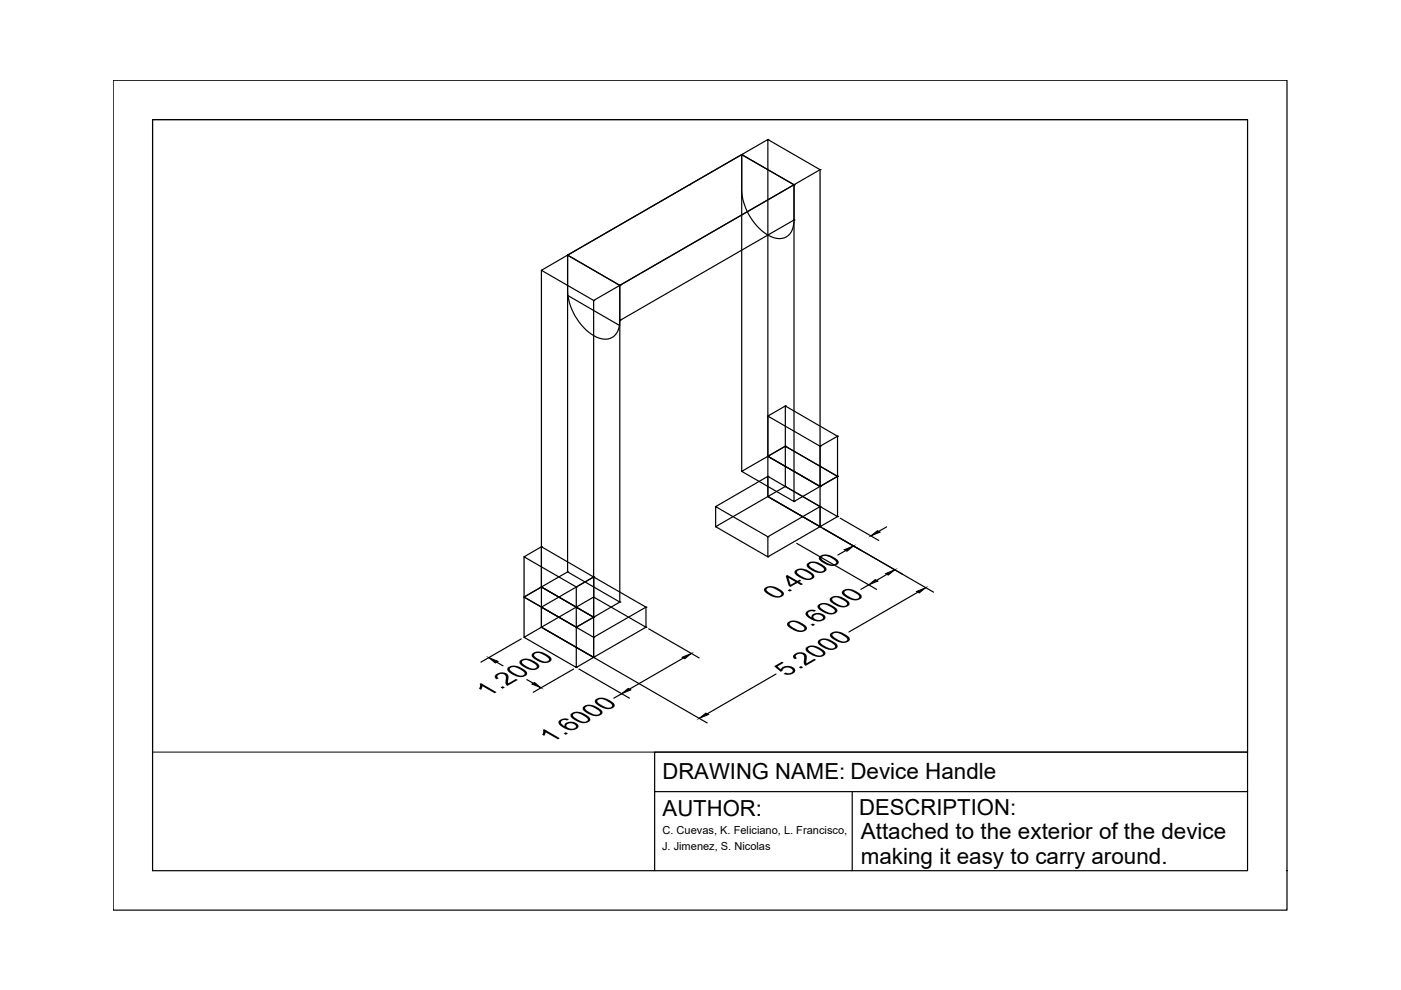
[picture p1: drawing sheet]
<svg xmlns="http://www.w3.org/2000/svg" width="297mm" height="210mm" viewBox="0 0 297 210" stroke-linecap="round" stroke-linejoin="round" font-family="sans-serif">
<!-- layer: 0 -->
<g fill="none" stroke="#000" stroke-width=".25">
<path d="M24 17h248.9v176h-248.9zM146.2 39.2h.1M157.3 32.8v7.5a11.8 11.8 0 0 0 6.5 10 3.2 3.2 0 0 0 4.5-3.1v-.6M157.3 32.8h.1M157.3 32.8l5.5-3.2v67.1M157.3 32.8l11 6.4v67.1l-11-6.4zM157.3 32.8l-37 21.3M162.8 29.6l11.1 6.4v67.1l-11.1-6.4-5.5 3.2M162.8 29.6h.1M168.3 39.2l-11-6.4-37 21.3 11.1 6.4M168.3 39.2h.1M168.3 39.2l-36.9 21.3"/>
<path d="M173.9 36h.1M173.9 36l-5.6 3.2M114.8 57.3l11.1 6.4v67.2l-11.1-6.4M114.8 57.3h.1M120.3 54.1l-5.5 3.2v67.2l5.5-3.2M120.3 54.1l11.1 6.4v67.1l-11.1-6.3zM120.3 54.1h.1M120.3 54.1v7.5a11.9 11.9 0 0 0 6.6 10 3.2 3.2 0 0 0 4.5-3.1v-.5M168.3 46.6h.1M120.3 62.6l11.1 6.4M125.9 63.7h.1M131.4 60.5h.1"/>
<path d="M131.4 60.5l36.9-21.3v7.4l-36.9 21.4zM131.4 68h.1M131.4 60.5l-5.5 3.2M157.3 99.9h.1M162.8 96.7h.1M162.8 88.2l3.7-2.1 11.1 6.4M162.8 96.7v-8.5l11.1 6.4v8.5M162.8 88.2h.1M162.8 96.7l11.1 6.4 3.7-2.1M166.5 86.1v8.5l-3.7 2.1 11.1 6.4 3.7-2.1-11.1-6.4M166.5 86.1h.1M166.5 94.6l-3.7 2.1v8.6"/>
<path d="M166.5 94.6h.1M173.9 94.6l3.7-2.1v8.5M173.9 94.6h.1M177.6 92.5h.1M111.1 118.1l11.1 6.4v8.5M111.1 118.1h.1M114.8 115.9l-3.7 2.2v8.5M114.8 115.9h.1M151.7 111.7l11.1-6.4 11.1 6.4-11.1 6.4M151.7 111.7h.1M151.7 107.4h.1M162.8 105.3h.1"/>
<path d="M162.8 105.3v-4.3l-11.1 6.4M162.8 101l11.1 6.4v4.3M162.8 101h.1M163.4 105.6l34.5 20M166.5 103.1v-8.5l11.1 6.4v8.5M166.5 103.1h.1M168.3 106.3h.1M168.9 115.2l17 9.8M173.9 103.1h.1M173.9 103.1v8.6l3.7-2.2-11.1-6.4-3.7 2.2 11.1 6.4M173.9 111.7h.1M173.9 107.4l-11.1 6.4v4.3l-11.1-6.4v-4.3l11.1 6.4"/>
<path d="M173.9 107.4h.1M173.9 103.1l-5.6 3.2M177.6 101h.1M177.6 109.5h.1M178.1 109.9l8.2 4.7M188 111.7l-1.7 1M111.1 126.6h.1M111.1 135.1l3.7-2.1 11.1 6.4-3.7 2.1-11.1-6.4v-8.5l11.1 6.4v8.5M114.8 124.5h.1M114.8 124.5v-8.6l11.1 6.4v8.6l-11.1-6.4-3.7 2.1 11.1 6.4 3.7-2.1M114.8 128.7v4.3v-8.5l11.1 6.4M114.8 128.7h.1"/>
<path d="M114.8 124.5l-3.7 2.1M115.4 133.3l34.5 20M120.3 121.3h.1M122.2 124.5h.1M122.2 133h.1M122.2 133l3.7-2.1v8.5M125.9 130.9h.1M125.9 122.3h.1M125.9 139.4h.1M125.9 122.3l-11.1 6.4 11.1 6.4M125.9 126.6v-4.3l11.1 6.4v4.3l-11.1-6.4-11.1 6.4 11.1 6.4 11.1-6.4M125.9 135.1h.1"/>
<path d="M125.9 122.3l-3.7 2.2M131.4 127.6h.1M131.4 127.6l-5.5 3.3M137 128.7l-11.1 6.4v4.3M137 133h.1M137 128.7h.1M137.5 133.3l10.7 6.2M144.9 139.5l-11.4 6.6M188.1 121.8l-2.2 1.3M194.6 125.6l-14.6 8.4M121.6 141.9l-8.5 4.9M122.2 141.5h.1"/>
<path d="M122.8 141.9l10.7 6.1M164.5 142.9l-14.6 8.5M264.5 159.5v-134.1h-232.2v159.2h106.5v-16.8h125.7v-8.3h-125.7v8.3M180.7 167.8v16.8h-41.9M264.5 167.8v16.8h-83.8"/>
</g>
<path d="M184.6 113.6l1.4-1.1 .6 .3zM144.6 139.4l2-.9-1.4 1.2zM187.8 121.6l1.9-.8-1.4 1.1zM194.3 125.4l2-.8-1.4 1.1zM148.3 152.3l1.4-1.1 .5 .3z" fill="#000" stroke="#000" stroke-width=".21"/>
<path d="M32.3 25.4h232.2v134.1h-232.2z" fill="none" stroke="#000" stroke-width=".21"/>
<g font-size="6">
<text x="164.5" y="127.2" transform="rotate(-30 164.5 127.2)">0.4000</text>
<text x="169.3" y="134.5" transform="rotate(-30 169.3 134.5)">0.6000</text>
<text x="166.8" y="143.5" transform="rotate(-30 166.8 143.5)">5.2000</text>
<text x="103.6" y="147.8" transform="rotate(-30 103.6 147.8)">1.2000</text>
<text x="117" y="157.5" transform="rotate(-30 117 157.5)">1.6000</text>
</g>
<g font-size="4.8">
<text x="182.5" y="177.9">Attached to the exterior of the device</text>
<text x="182.5" y="183.2">making it easy to carry around.</text>
</g>
<g font-size="4.7">
<text x="140.4" y="165.1">DRAWING NAME: Device Handle</text>
<text x="140.5" y="173.1">AUTHOR:</text>
<text x="182.1" y="172.7">DESCRIPTION:</text>
</g>
<g font-size="2.3">
<text x="140.5" y="176.9">C. Cuevas, K. Feliciano, L. Francisco,</text>
<text x="140.4" y="180.1">J. Jimenez, S. Nicolas</text>
</g>
</svg>
